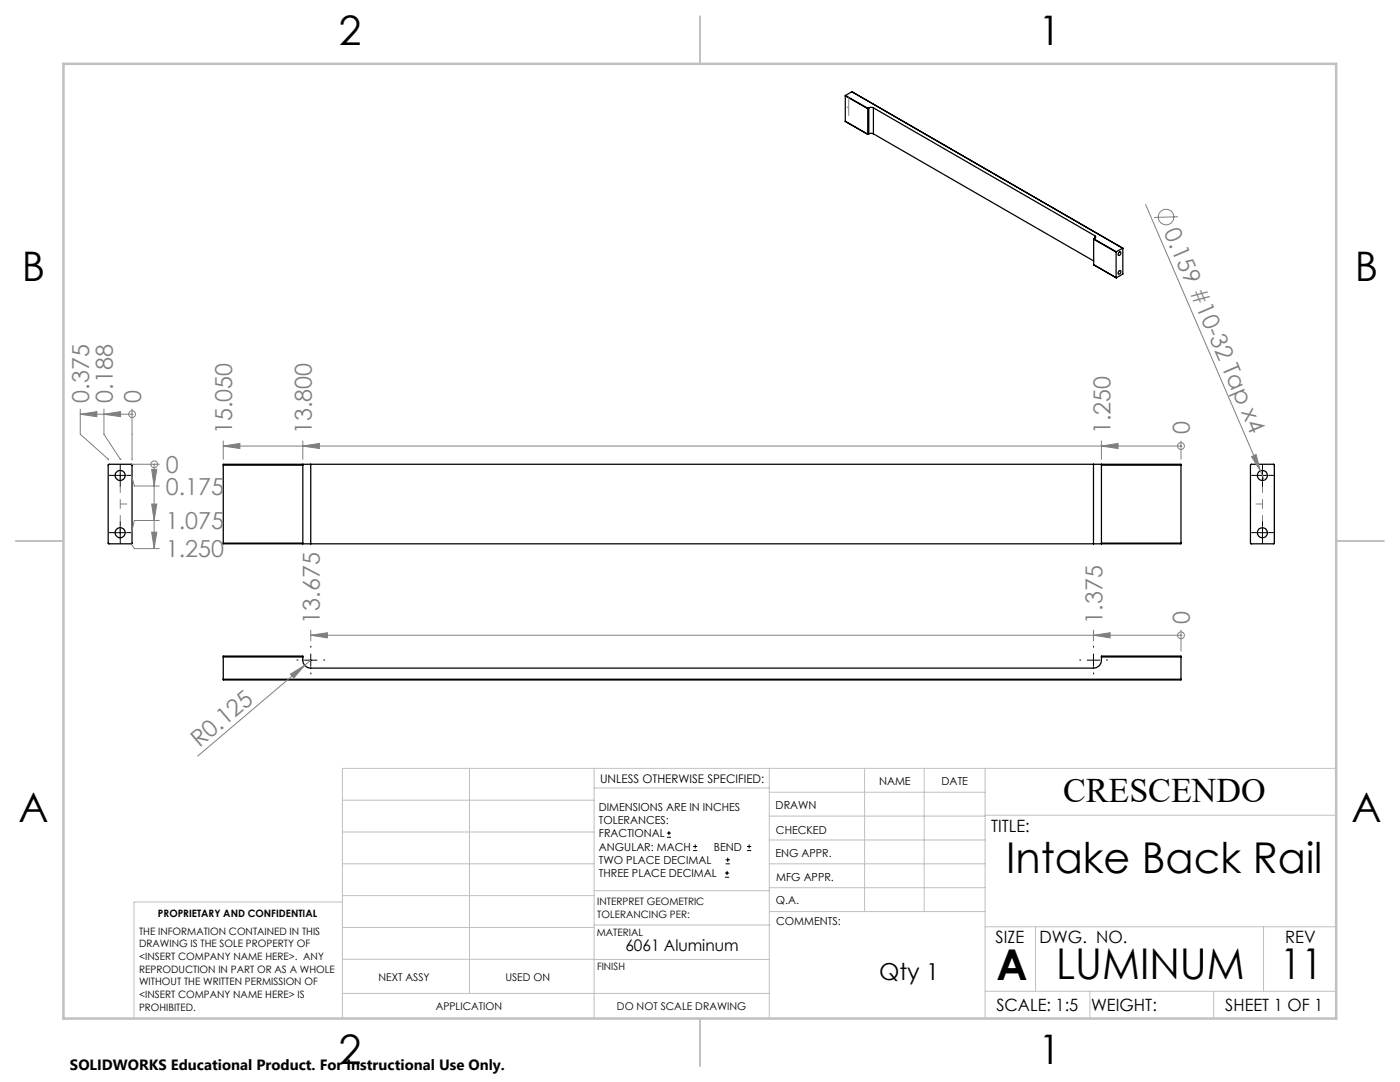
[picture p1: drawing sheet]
<svg xmlns="http://www.w3.org/2000/svg" width="279mm" height="216mm" viewBox="0 0 279 216" stroke-linecap="round" stroke-linejoin="round" font-family="sans-serif">
<g fill="none" stroke="#000" stroke-width=".25">
<path d="M168.7 19.1l4.5 2.6M168.7 19.1v5.1M168.7 19v.1M168.7 19l4.5 2.6M170 18.3l54.1 31.2M170 18.3l-1.3 .7M170 18.3l54 31.2M168.7 24.2l4.5 2.6M173.2 21.7v5.1M173.2 21.6v.1M173.4 21.5l.3-.1 .6 .1M173.4 26.7l.3-.1 .6 .1"/>
<path d="M173.4 26.7l-.2 .1M173.4 21.5l-.2 .1M173.4 21.5v5.2M174.3 21.5l44.2 25.5M174.3 21.5v5.2M174.3 26.7l44 25.4M218.3 52.8l4.5 2.6M218.3 47.7l4.4 2.6M218.3 52.8l4.4 2.6M218.3 47.7v5.1M218.3 47.7h.1M218.3 47.7l4.5 2.5"/>
<path d="M218.5 47a.27 .27 0 0 1 .2 .3 .27 .27 0 0 1-.2 .3M218.5 47.6l-.2 .1M218.5 47v.6M222.7 55.4h.1M222.7 50.3v5.1M222.8 50.2l-.1 .1M223.3 54.1l.2-.1a.36 .36 0 0 1 .1 .5 .36 .36 0 0 1-.5 .1zM223.4 50.3l.1-.1a.37 .37 0 0 1 .1 .5 .37 .37 0 0 1-.5 .2zM224 49.5l-1.2 .7M224.1 49.5h.1M224.1 49.5v5.2l-1.3 .7M21.7 92.7h4.7l-.1 15.8h-4.6l-.1-.1z"/>
<path d="M44.6 92.8v15.6M44.6 92.8h15.8M60.4 92.6h-15.8v.2M60.4 92.6v.2M60.4 92.6h1.6M60.4 92.8v15.6M62 92.6h156.2M62 92.6v15.9M218.2 92.6h1.6M218.2 92.6v15.9M219.8 92.6h15.9v.2M219.8 92.6v.2"/>
<path d="M219.8 92.8h15.9M219.8 92.8v15.6M235.7 92.8v15.6M249.6 92.7l4.6-.1 .1 .1-.1 15.8-4.6-.1zM44.6 108.4v.1h15.8M44.6 108.4h15.8M60.4 108.4v.1M60.4 108.5h1.6M62 108.5h156.2M218.2 108.5h1.6M219.8 108.4v.1M219.8 108.4h15.9"/>
<path d="M235.7 108.4v.1h-15.9M44.6 131.1v-.2h15.8v.2M44.6 135.5v.2h191.1v-.2M44.6 131.1v4.4M44.6 131.1h15.8M44.6 135.5h191.1M60.4 131.1a1.76 1.76 0 0 0 1.6 2.2h156.2a1.7 1.7 0 0 0 1.6-2.2M219.8 131.1v-.2h15.9v.2M219.8 131.1h15.9M235.7 131.1v4.4"/>
<circle cx="24" cy="94.9" r="1.01"/>
<circle cx="251.9" cy="94.9" r="1.01"/>
<circle cx="24" cy="106.3" r="1.01"/>
<circle cx="251.9" cy="106.3" r="1.01"/>
</g>
<g fill="none" stroke="#808080" stroke-width=".2">
<path d="M228.6 40.7l22.9 53.2M235.1 43.3l-4.8 .1M16 82.7h10.4M16 81.6v5l5.6 5v.2M16 82.7l3.3-.6v1zM20.7 82.7l3.4-.6v1zM20.7 81.6v5l3.3 5M24 91.6h.1M26.2 92.6h5.6M26.2 94.9l.6 2.1h5M26.4 82.7h.1M26.4 81.6v10.2"/>
<path d="M30.3 93.7h1l-.5 3.3zM30.8 92.6h.1M30.8 92.6v16.9M44.6 89l3.3-.5v1zM44.6 89h191.1M44.6 88v3.7M60.4 89l3.3-.5v1zM60.4 88v3.7M219.8 88v3.7M219.8 89l3.3-.5v1zM235.7 89h.1M235.7 88v3.7"/>
<path d="M249.8 91.1l.9-.4 .8 3.2zM251.5 93.9l.8 1.9M26.2 108.5l.6 1h5M30.3 100.6h1l-.5 3.3zM30.3 106.2h1l-.5 3.3zM31.8 103.9h-5l-.6 2.4M58 134.5l2.8-1.7-2.2 2.5zM60.8 132.8l-21.4 18.1M62 126.8l3.3-.5v1zM62 126.8h173.7M62 125.7v2.2M62 131.7l-1.2 1.1"/>
<path d="M218.2 125.7v2.2M218.2 126.8l3.3-.5v1zM235.7 126.8h.1M235.7 125.7v4.2"/>
<circle cx="232.7" cy="43.3" r="1.56"/>
<circle cx="26.4" cy="82.6" r=".68"/>
<circle cx="30.8" cy="92.7" r=".68"/>
<circle cx="235.7" cy="89" r=".68"/>
<circle cx="235.7" cy="126.8" r=".68"/>
</g>
<g fill="none" stroke="#000" stroke-width=".2">
<path d="M22.7 94.9h2.5M24 93.6v2.5M250.7 94.9h2.5M252 93.6v2.5M22.7 106.3h2.5M24 105.1v2.5M250.7 106.3h2.5M252 105.1v2.5M60.8 131.7h2.5M62 130.5v2.5M217 131.7h2.5M218.2 130.5v2.5"/>
<path d="M133.1 167.1h.8M133.1 166.2h.8M133.5 165.8v.9M138.3 169.7h.8M138.3 168.9h.8M138.7 168.5v.8M144.7 175h.8M144.7 174.2h.8M144.8 172.4h.9M144.8 171.6h.9M145.1 173.8v.8M145.2 171.1v.9"/>
<path d="M149.1 169.7h.8M149.1 168.9h.8M149.5 168.5v.8"/>
</g>
<g fill="none" stroke="#000" stroke-width=".2" stroke-dasharray="15.2 1.3 1.3 1.3" stroke-linecap="butt">
<path d="M22.7 94.9h-1M24 93.6v-1M24 96.1v1M25.2 94.9h1.1M250.7 94.9h-1M252 93.6v-1M252 96.1v1M253.2 94.9h1M22.7 106.3h-1M24 105v-1M24 107.5v1M25.2 106.3h1.1"/>
<path d="M250.7 106.3h-1M252 105v-1M252 107.5v1M253.2 106.3h1M59.5 131.7h-.3M62 129.2v-.3M62 134.2v.3M64.5 131.7h.4M215.7 131.7h-.3M218.2 129.2v-.3M218.2 134.2v.3M220.7 131.7h.4"/>
</g>
<path d="M24 100.6v5.7M24 100.6v-5.7M252 100.6v5.7M252 100.6v-5.7" fill="none" stroke="#808080" stroke-width=".2" stroke-dasharray="15.2 1.3 1.3 1.3" stroke-dashoffset="14.3" stroke-linecap="butt"/>
<path d="M169.4 21.2v1.9M169.4 21.2v-1.8M169.4 21.2l-.4 .3M24 100.6h1.4M252 100.6h-1.4" fill="none" stroke="#808080" stroke-width=".2" stroke-dasharray="15.2 1.3 1.3 1.3" stroke-linecap="butt"/>
<g fill="none" stroke="#c0c0c0" stroke-width=".2">
<path d="M68.3 159.7h50.3M93.7 153.3v44.9M118.6 153.3v49.9M118.6 157.2h34.9M153.5 153.3v49.9M153.5 158.1h43.1M172.5 153.3v28.6M184.4 153.3v28.6M196.6 153.3v49.9M266.7 153.3h-198.4v49.9M68.3 178.7h50.3M68.3 172.4h50.3"/>
<path d="M68.3 166h50.3M68.3 180h-41.6v23.2M118.6 177.7h35M153.5 167.6h43.1M153.5 162.8h43.1M153.5 172.4h43.1M153.5 177.1h43.1M196.6 162.7h70.1M68.3 198.2h85.2M68.3 191.4l85.2 .1M68.3 185.1h50.3M118.6 184.6h35"/>
<path d="M153.6 181.9h43M196.6 197.8h70.1M196.6 184.9h70.1M206.7 184.9v12.9M217.5 197.8v5.4M242.2 197.8v5.4M252.2 184.9v12.9"/>
</g>
<path d="M139.7 3.2v9.5M3.1 107.9h9.6M266.7 107.9h9.5M139.7 203.2v9.6" fill="none" stroke="#c0c0c0" stroke-width=".25"/>
<path d="M12.7 12.7h254v190.5h-254z" fill="none" stroke="#c0c0c0" stroke-width=".5"/>
<g fill="#808080">
<path d="M58 134.5l2.8-1.7-2.2 2.5z"/>
<path d="M249.8 91.1l.9-.4 .8 3.2z"/>
<path d="M30.3 93.7h1l-.5 3.3zM30.3 100.6h1l-.5 3.3zM30.3 106.2h1l-.5 3.3z"/>
<path d="M219.8 89l3.3-.5v1zM60.4 89l3.3-.5v1zM44.6 89l3.3-.5v1zM218.2 126.8l3.3-.5v1zM62 126.8l3.3-.5v1zM20.7 82.7l3.4-.6v1zM16 82.7l3.3-.6v1z"/>
</g>
<g font-size="8.5">
<text x="200.8" y="174.2">Intake Back Rail</text>
<text x="198.9" y="195.5">A</text>
<text x="210.8" y="195.4">LUMINUM</text>
<text x="255.5" y="195.4">11</text>
</g>
<g font-size="8.1">
<text x="67.6" y="8.9">2</text>
<text x="207.3" y="8.9">1</text>
<text x="4.4" y="56.2">B</text>
<text x="270.4" y="56.2">B</text>
<text x="3.7" y="164.1">A</text>
<text x="269.7" y="164.1">A</text>
<text x="67.6" y="212.4">2</text>
<text x="207.3" y="212.4">1</text>
</g>
<text font-size="6.9" x="212.2" y="160.1">CRESCENDO</text>
<g font-size="4.7" fill="#808080">
<text x="232.2" y="46.3" transform="rotate(67 232.2 46.3)">0.159 #10-32 Tap x4</text>
<text x="17.8" y="80.3" transform="rotate(-90 17.8 80.3)">0.375</text>
<text x="22.5" y="80.3" transform="rotate(-90 22.5 80.3)">0.188</text>
<text x="28.1" y="80.3" transform="rotate(-90 28.1 80.3)">0</text>
<text x="46.3" y="86.7" transform="rotate(-90 46.3 86.7)">15.050</text>
<text x="62.2" y="86.7" transform="rotate(-90 62.2 86.7)">13.800</text>
<text x="221.6" y="86.7" transform="rotate(-90 221.6 86.7)">1.250</text>
<text x="237.5" y="86.7" transform="rotate(-90 237.5 86.7)">0</text>
<text x="33.1" y="94.4">0</text>
<text x="33.1" y="98.7">0.175</text>
<text x="33.1" y="105.6">1.075</text>
<text x="33.1" y="111.2">1.250</text>
<text x="63.8" y="124.4" transform="rotate(-90 63.8 124.4)">13.675</text>
<text x="220" y="124.4" transform="rotate(-90 220 124.4)">1.375</text>
<text x="237.5" y="124.4" transform="rotate(-90 237.5 124.4)">0</text>
<text x="39.8" y="149.3" transform="rotate(-40 39.8 149.3)">R0.125</text>
</g>
<text font-size="4.7" x="175.4" y="195.6">Qty 1</text>
<g font-size="3.4">
<text x="197.8" y="166">TITLE:</text>
<text x="198.7" y="188.1">SIZE</text>
<text x="207.5" y="188.1">DWG. NO.</text>
<text x="256.5" y="188.2">REV</text>
<text x="198.8" y="201.7">SCALE: 1:5</text>
<text x="217.7" y="201.8">WEIGHT:</text>
<text x="244.5" y="201.7">SHEET 1 OF 1</text>
</g>
<text font-size="3.2" x="124.8" y="189.8">6061 Aluminum</text>
<text font-size="3" x="14" y="213.5">SOLIDWORKS Educational Product. For Instructional Use Only.</text>
<text font-size="2.4" x="119.8" y="156.2">UNLESS OTHERWISE SPECIFIED:</text>
<g font-size="2.2">
<text x="119.5" y="161.8">DIMENSIONS ARE IN INCHES</text>
<text x="154.8" y="161.4">DRAWN</text>
<text x="175.4" y="156.6">NAME</text>
<text x="187.9" y="156.7">DATE</text>
<text x="119.5" y="164.4">TOLERANCES:</text>
<text x="119.5" y="167.1">FRACTIONAL</text>
<text x="154.9" y="166.3">CHECKED</text>
<text x="119.5" y="169.7">ANGULAR: MACH</text>
<text x="119.5" y="172.4">TWO PLACE DECIMAL</text>
<text x="142.5" y="169.7">BEND</text>
<text x="154.8" y="171">ENG APPR.</text>
<text x="119.5" y="175">THREE PLACE DECIMAL</text>
<text x="154.9" y="175.7">MFG APPR.</text>
<text x="154.9" y="180.4">Q.A.</text>
<text x="154.9" y="184.6">COMMENTS:</text>
</g>
<g font-size="2.1">
<text x="75.5" y="195.7">NEXT ASSY</text>
<text x="100.9" y="195.7">USED ON</text>
<text x="86.9" y="201.5">APPLICATION</text>
<text x="123.1" y="201.6">DO NOT SCALE DRAWING</text>
</g>
<g font-size="2">
<text x="31.5" y="182.9">PROPRIETARY AND CONFIDENTIAL</text>
<text x="119.2" y="180.6">INTERPRET GEOMETRIC</text>
<text x="119.2" y="183.1">TOLERANCING PER:</text>
<text x="27.8" y="186.5">THE INFORMATION CONTAINED IN THIS</text>
<text x="27.8" y="189">DRAWING IS THE SOLE PROPERTY OF</text>
<text x="27.8" y="191.6">&lt;INSERT COMPANY NAME HERE&gt;. ANY</text>
<text x="119.1" y="186.7">MATERIAL</text>
<text x="27.8" y="194.1">REPRODUCTION IN PART OR AS A WHOLE</text>
<text x="27.8" y="196.6">WITHOUT THE WRITTEN PERMISSION OF</text>
<text x="119.1" y="193.5">FINISH</text>
<text x="27.8" y="199.1">&lt;INSERT COMPANY NAME HERE&gt; IS</text>
<text x="27.8" y="201.7">PROHIBITED.</text>
</g>
</svg>
